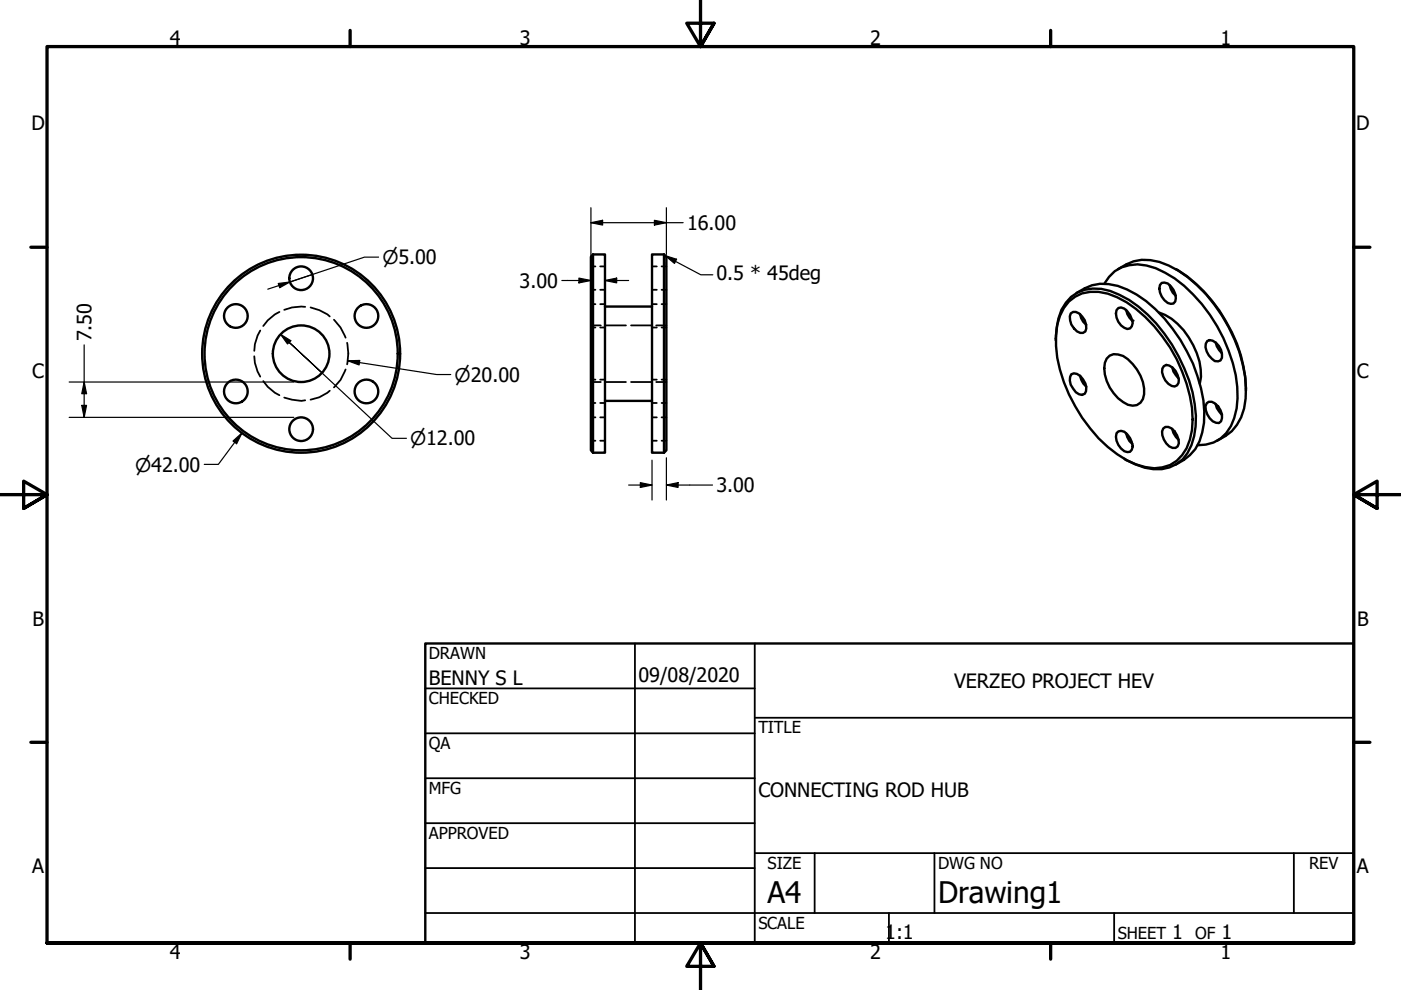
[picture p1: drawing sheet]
<svg xmlns="http://www.w3.org/2000/svg" width="297mm" height="210mm" viewBox="0 0 297 210" stroke-linecap="round" stroke-linejoin="round" font-family="sans-serif">
<!-- layer: Hidden (ANSI) -->
<g fill="none" stroke="#000" stroke-width=".38">
<path d="M125.3 56.5h.9M127.3 56.5h1M138.2 56.5h1.1M140.3 56.5h1M53.9 75.5l.1 1.4 .6 1.9 .6 1.1M55.2 70.1l-.6 1.1-.6 1.8-.1 1.4M59.2 66.1l-.9 .5-1.5 1.3-1 1.2M64.7 65.1l-2.8 .1-1.6 .5M65.8 65.2l1.9 .6 1.7 .8 .5 .5M70.8 67.8a9.6 9.6 0 0 1 2.5 3.8M73.3 78.3a8.5 8.5 0 0 1-2.5 3.8M73.6 72.7a10.4 10.4 0 0 1 0 4.6"/>
<path d="M125.3 69.4h.9M125.3 64.5h.9M125.3 61.4h.9M125.3 69h2.1M127.3 69.4h1M127.3 64.5h1M127.3 61.4h1M128.5 69h4.2M133.8 69h4.2M138.2 69.4h1.1M138.2 64.5h1.1M138.2 61.4h1.1"/>
<path d="M139.1 69h2.2M140.3 69.4h1M140.3 64.5h1M140.3 61.4h1M55.8 80.8l1 1.2 1.5 1.3 .9 .5M60.3 84.3l1.6 .4 2 .3 .8-.1M69.9 82.8l-2.2 1.4-1.9 .5M125.3 93.4h.9M125.3 88.5h.9M125.3 85.4h.9M125.3 80.5h.9M125.3 81h2.1"/>
<path d="M127.3 93.4h1M127.3 88.5h1M127.3 85.4h1M127.3 80.5h1M128.5 81h4.2M133.8 81h4.2M138.2 93.4h1.1M138.2 88.5h1.1M138.2 85.4h1.1M138.2 80.5h1.1M139.1 81h2.2M140.3 93.4h1"/>
<path d="M140.3 88.5h1M140.3 85.4h1M140.3 80.5h1"/>
</g>
<!-- layer: Visible (ANSI) -->
<g fill="none" stroke="#000" stroke-width=".51">
<path d="M125.7 53.9l-.4 .6v41l.4 .5M125.7 53.9h2.6v42.1h-2.6M125.7 53.9v42.1M140.8 53.9l.5 .6v41l-.5 .5M140.8 53.9h-2.6v42.1h2.6M140.8 53.9v42.1M237 57.1a9.8 9.8 0 0 1 10.8-.8 30.3 30.3 0 0 1 13.9 15.7 24.4 24.4 0 0 1 2.1 14.6 9.6 9.6 0 0 1-5.7 6.8M246.3 60l.6-.1a3.4 3.4 0 0 1 2.3 4l-.4 .5a2.22 2.22 0 0 1-2.5-1.5 2.3 2.3 0 0 1 0-2.9zM249.3 57.1a31.7 31.7 0 0 1 14.9 25.3v.4M128.3 65h9.9M223.8 72.2a18.1 18.1 0 0 1 1.2-6.5 7.7 7.7 0 0 1 8.5-4.5 20.9 20.9 0 0 1 11.7 7.4 34.1 34.1 0 0 1 8.4 19.5 13.3 13.3 0 0 1-2.8 9.3 8.1 8.1 0 0 1-8.1 1.8l-2-.7-2.3-1.2M226.6 63.9a8.8 8.8 0 0 1 10.3-.9 29.1 29.1 0 0 1 12.6 13.2 27.6 27.6 0 0 1 3.2 15 9.3 9.3 0 0 1-4.6 7.4 9 9 0 0 1-7.2-.1 25.8 25.8 0 0 1-11.5-9.9 31.4 31.4 0 0 1-5.5-15.2 12.4 12.4 0 0 1 2.7-9.5z"/>
<path d="M227 66.5a1.58 1.58 0 0 1 2.4 .6 3.2 3.2 0 0 1 .7 3.2 1.58 1.58 0 0 1-2.4-.7 3.2 3.2 0 0 1-.7-3.1zM227.1 79.3a1.91 1.91 0 0 1 2.5 1.1 2.64 2.64 0 0 1 .4 3.1 1.78 1.78 0 0 1-2.5-1.1 2.64 2.64 0 0 1-.4-3.1zM228.2 62.1a9.8 9.8 0 0 1 10.8-.7 28.1 28.1 0 0 1 11.3 10.6 32.6 32.6 0 0 1 5 15.3 14 14 0 0 1-1.9 7.9l-1.1 1.3-1.3 1-1.8 1M229 66.6l.2 .9 .5 .7 .6 .7M229 79.7l.7 1.6 .6 .7M234.1 60.2a7.7 7.7 0 0 1 9-3.9 20.3 20.3 0 0 1 9.9 6.2 33.6 33.6 0 0 1 9.3 19.5 13.9 13.9 0 0 1-2.3 9.9 7.3 7.3 0 0 1-6.1 2.5M234.6 76a2.56 2.56 0 0 1 3.5-.5 9.4 9.4 0 0 1 4.5 8.1 2.43 2.43 0 0 1-3.5 2.2 8.8 8.8 0 0 1-4.8-8.9zM237.1 65.3l.6-.1a3.7 3.7 0 0 1 2.5 3.3l-.2 .7-.4 .4a2.26 2.26 0 0 1-2.5-1.4 2.28 2.28 0 0 1 0-2.9zM238.8 65.7l.2 .9 1.1 1.4M245.7 66.3a13.2 13.2 0 0 1 7.3 6.9 12 12 0 0 1 1.4 8.1M246.8 77.6l.5-.2a3.4 3.4 0 0 1 2.6 3.8l-.3 .5-.6 .3a3.4 3.4 0 0 1-2.6-3.9zM248 60.4l.7 1.7 .6 .6"/>
<path d="M248.5 77.9l.3 .9 1.1 1.4M256 72.3a1.95 1.95 0 0 1 2.4 1.1 2.76 2.76 0 0 1 .4 3l-.5 .2h-.7a3.9 3.9 0 0 1-1.9-3.7zM257.7 72.6l.3 .8 1.1 1.5M128.3 85h9.9M236.7 91.9l.4-.4 .6-.2a3.4 3.4 0 0 1 2.3 4l-.4 .5a2.22 2.22 0 0 1-2.5-1.5l-.4-.9-.1-.8zM238.8 91.9l.7 1.6 .6 .6M246.6 90.8a1.58 1.58 0 0 1 2.4 .7 2.96 2.96 0 0 1 .7 3.2 1.58 1.58 0 0 1-2.4-.7 2.96 2.96 0 0 1-.7-3.2zM248.5 91l.3 .8 1.1 1.5M255.8 85.5l.5-.3a2.57 2.57 0 0 1 2.5 1.8 2.03 2.03 0 0 1-.4 2.7 3.2 3.2 0 0 1-2.6-4.2zM257.7 85.7l.3 .8 1.1 1.5"/>
<circle cx="63.8" cy="59" r="2.51"/>
<circle cx="50" cy="67" r="2.51"/>
<circle cx="63.8" cy="75" r="20.5"/>
<circle cx="63.8" cy="75" r="21"/>
<circle cx="63.8" cy="75" r="6"/>
<circle cx="77.7" cy="67" r="2.51"/>
<circle cx="50" cy="83" r="2.51"/>
<circle cx="63.8" cy="91" r="2.51"/>
<circle cx="77.7" cy="83" r="2.51"/>
</g>
<circle cx="240.1" cy="68" r=".25" fill="#000"/>
<!-- layer: Title (ANSI) -->
<g fill="none" stroke="#000" stroke-width=".38">
<path d="M134.6 136.4v63.5M160 136.4v63.5M90.2 146h69.8M90.2 155.5h69.8M160 152.2h127M90.2 165h69.8M90.2 174.5h69.8M90.2 193.6h196.8M90.2 184.1h69.8M160 180.9h127M172.7 180.9v12.7M188.5 193.6v6.3"/>
<path d="M198.1 180.9v12.7M236.2 193.6v6.3M274.3 180.9v12.7"/>
</g>
<path d="M90.2 136.4h196.8v63.5h-196.8z" fill="none" stroke="#000" stroke-width=".51"/>
<!-- layer: Border (ANSI) -->
<g fill="none" stroke="#000" stroke-width=".7">
<path d="M148.5 -.1v10l-2.9-5h5.8l-2.9 5 2.9-5M74.2 6.4v3.5M222.8 6.4v3.5M6.5 52.4h3.5M287 52.4h3.4M0 104.9h10l-5-2.9v5.8l5-2.9-5 2.9M297 104.9h-10l5-2.9v5.8l-5-2.9 5 2.9M6.5 157.4h3.5M287 157.4h3.4M10 199.9v-190h277v190h-277h277M74.2 199.9v3.5M222.8 199.9v3.5"/>
<path d="M151.4 204.9l-2.9-5 2.9 5h-5.8l2.9-5v10"/>
</g>
<!-- layer: Dimension (ANSI) -->
<g fill="none" stroke="#000" stroke-width=".25">
<path d="M61.5 59.8l-4.7 1.5M66.2 58.2l-4.7 1.6M80.3 54.5h-3l-15.8 5.3M119.1 59.5h6.2M122.7 59l2.6 .5-2.6 .5zM125.3 47.2l2.5-.5v1zM125.3 47.2h19.5M125.3 44v13.4M128.3 59.5l2.4-.5v1zM128.3 59.5h5M138.7 46.7l2.6 .5-2.6 .5zM141.3 44v9.9"/>
<path d="M141.3 55.5v1.9M17.8 73.1v15.4M59 60.1l2.5-.3-2.2 1.2zM59.5 70.9l2.2 1.3-.7 .7zM59.5 70.9l1.8 1.7M68.3 79l-7-6.4 21.8 20.3h3.1M73.7 76.5l2.6-.1-.2 1zM73.7 76.5l18.9 2.9h3M14.7 81h47.6M14.7 88.5h47.6M17.3 86h1.1l-.6 2.5zM17.8 81l.6 2.5h-1.1z"/>
<path d="M49.4 93.5l1.9-1.7-1.1 2.3zM51.3 91.8l-5 6.7h-3M138.2 97.6v8.4M141.3 97.1v8.9M133.3 102.8h4.9M135.8 102.3l2.4 .5-2.4 .5zM141.3 102.8l2.5-.5v1zM141.3 102.8h9.8"/>
</g>
<g fill="#000">
<path d="M122.7 59l2.6 .5-2.6 .5z" fill-rule="evenodd"/>
<path d="M125.3 47.2l2.5-.5v1z" fill-rule="evenodd"/>
<path d="M128.3 59.5l2.4-.5v1z" fill-rule="evenodd"/>
<path d="M138.7 46.7l2.6 .5-2.6 .5z" fill-rule="evenodd"/>
<path d="M59 60.1l2.5-.3-2.2 1.2z" fill-rule="evenodd"/>
<path d="M59.5 70.9l2.2 1.3-.7 .7z" fill-rule="evenodd"/>
<path d="M73.7 76.5l2.6-.1-.2 1z" fill-rule="evenodd"/>
<path d="M17.3 86h1.1l-.6 2.5z" fill-rule="evenodd"/>
<path d="M17.8 81l.6 2.5h-1.1z" fill-rule="evenodd"/>
<path d="M49.4 93.5l1.9-1.7-1.1 2.3z" fill-rule="evenodd"/>
<path d="M135.8 102.3l2.4 .5-2.4 .5z" fill-rule="evenodd"/>
<path d="M141.3 102.8l2.5-.5v1z" fill-rule="evenodd"/>
</g>
<!-- layer: Symbol (ANSI) -->
<path d="M141 54.2l2.4 .8-.4 .9zM141 54.2l7.6 4.1h2.5" fill="none" stroke="#000" stroke-width=".25"/>
<path d="M141 54.2l2.4 .8-.4 .9z" fill-rule="evenodd" fill="#000"/>
<g font-size="6.3">
<text x="162.8" y="191.4">A4</text>
<text x="198.9" y="191.5">Drawing1</text>
</g>
<g font-size="4.2">
<text x="36" y="9.5">4</text>
<text x="110.2" y="9.5">3</text>
<text x="184.5" y="9.5">2</text>
<text x="258.8" y="9.5">1</text>
<text x="6.7" y="27.7">D</text>
<text x="287.5" y="27.7">D</text>
<text x="145.7" y="48.7">16.00</text>
<text x="151.9" y="59.4">0.5 * 45deg</text>
<text x="110.2" y="61">3.00</text>
<text x="19.4" y="72.4" transform="rotate(-90 19.4 72.4)">7.50</text>
<text x="6.8" y="80.2">C</text>
<text x="287.7" y="80.2">C</text>
<text x="151.9" y="104.4">3.00</text>
<text x="6.9" y="132.7">B</text>
<text x="287.7" y="132.7">B</text>
<text x="90.9" y="145.1">BENNY S L</text>
<text x="135.4" y="144.5">09/08/2020</text>
<text x="202.3" y="145.8">VERZEO PROJECT HEV</text>
<text x="160.8" y="169.1">CONNECTING ROD HUB</text>
<text x="6.8" y="185.2">A</text>
<text x="287.7" y="185.2">A</text>
<text x="36" y="203.4">4</text>
<text x="110.2" y="203.4">3</text>
<text x="184.5" y="203.4">2</text>
<text x="187.7" y="199.2">1:1</text>
<text x="248.5" y="199.1">1</text>
<text x="258.8" y="203.4">1</text>
<text x="259" y="199.1">1</text>
</g>
<g font-size="4">
<text x="81.1" y="56">⌀5.00</text>
<text x="96.4" y="80.9">⌀20.00</text>
<text x="86.9" y="94.4">⌀12.00</text>
<text x="28.6" y="100">⌀42.00</text>
</g>
<g font-size="3.5">
<text x="90.9" y="139.7">DRAWN</text>
<text x="90.9" y="149.3">CHECKED</text>
<text x="160.8" y="155.5">TITLE</text>
<text x="90.9" y="158.8">QA</text>
<text x="90.9" y="168.3">MFG</text>
<text x="90.9" y="177.8">APPROVED</text>
<text x="162.8" y="184.2">SIZE</text>
<text x="198.9" y="184.2">DWG NO</text>
<text x="277.6" y="184.2">REV</text>
<text x="160.8" y="196.9">SCALE</text>
<text x="237" y="199.1">SHEET</text>
<text x="253.4" y="199.1">OF</text>
</g>
</svg>
